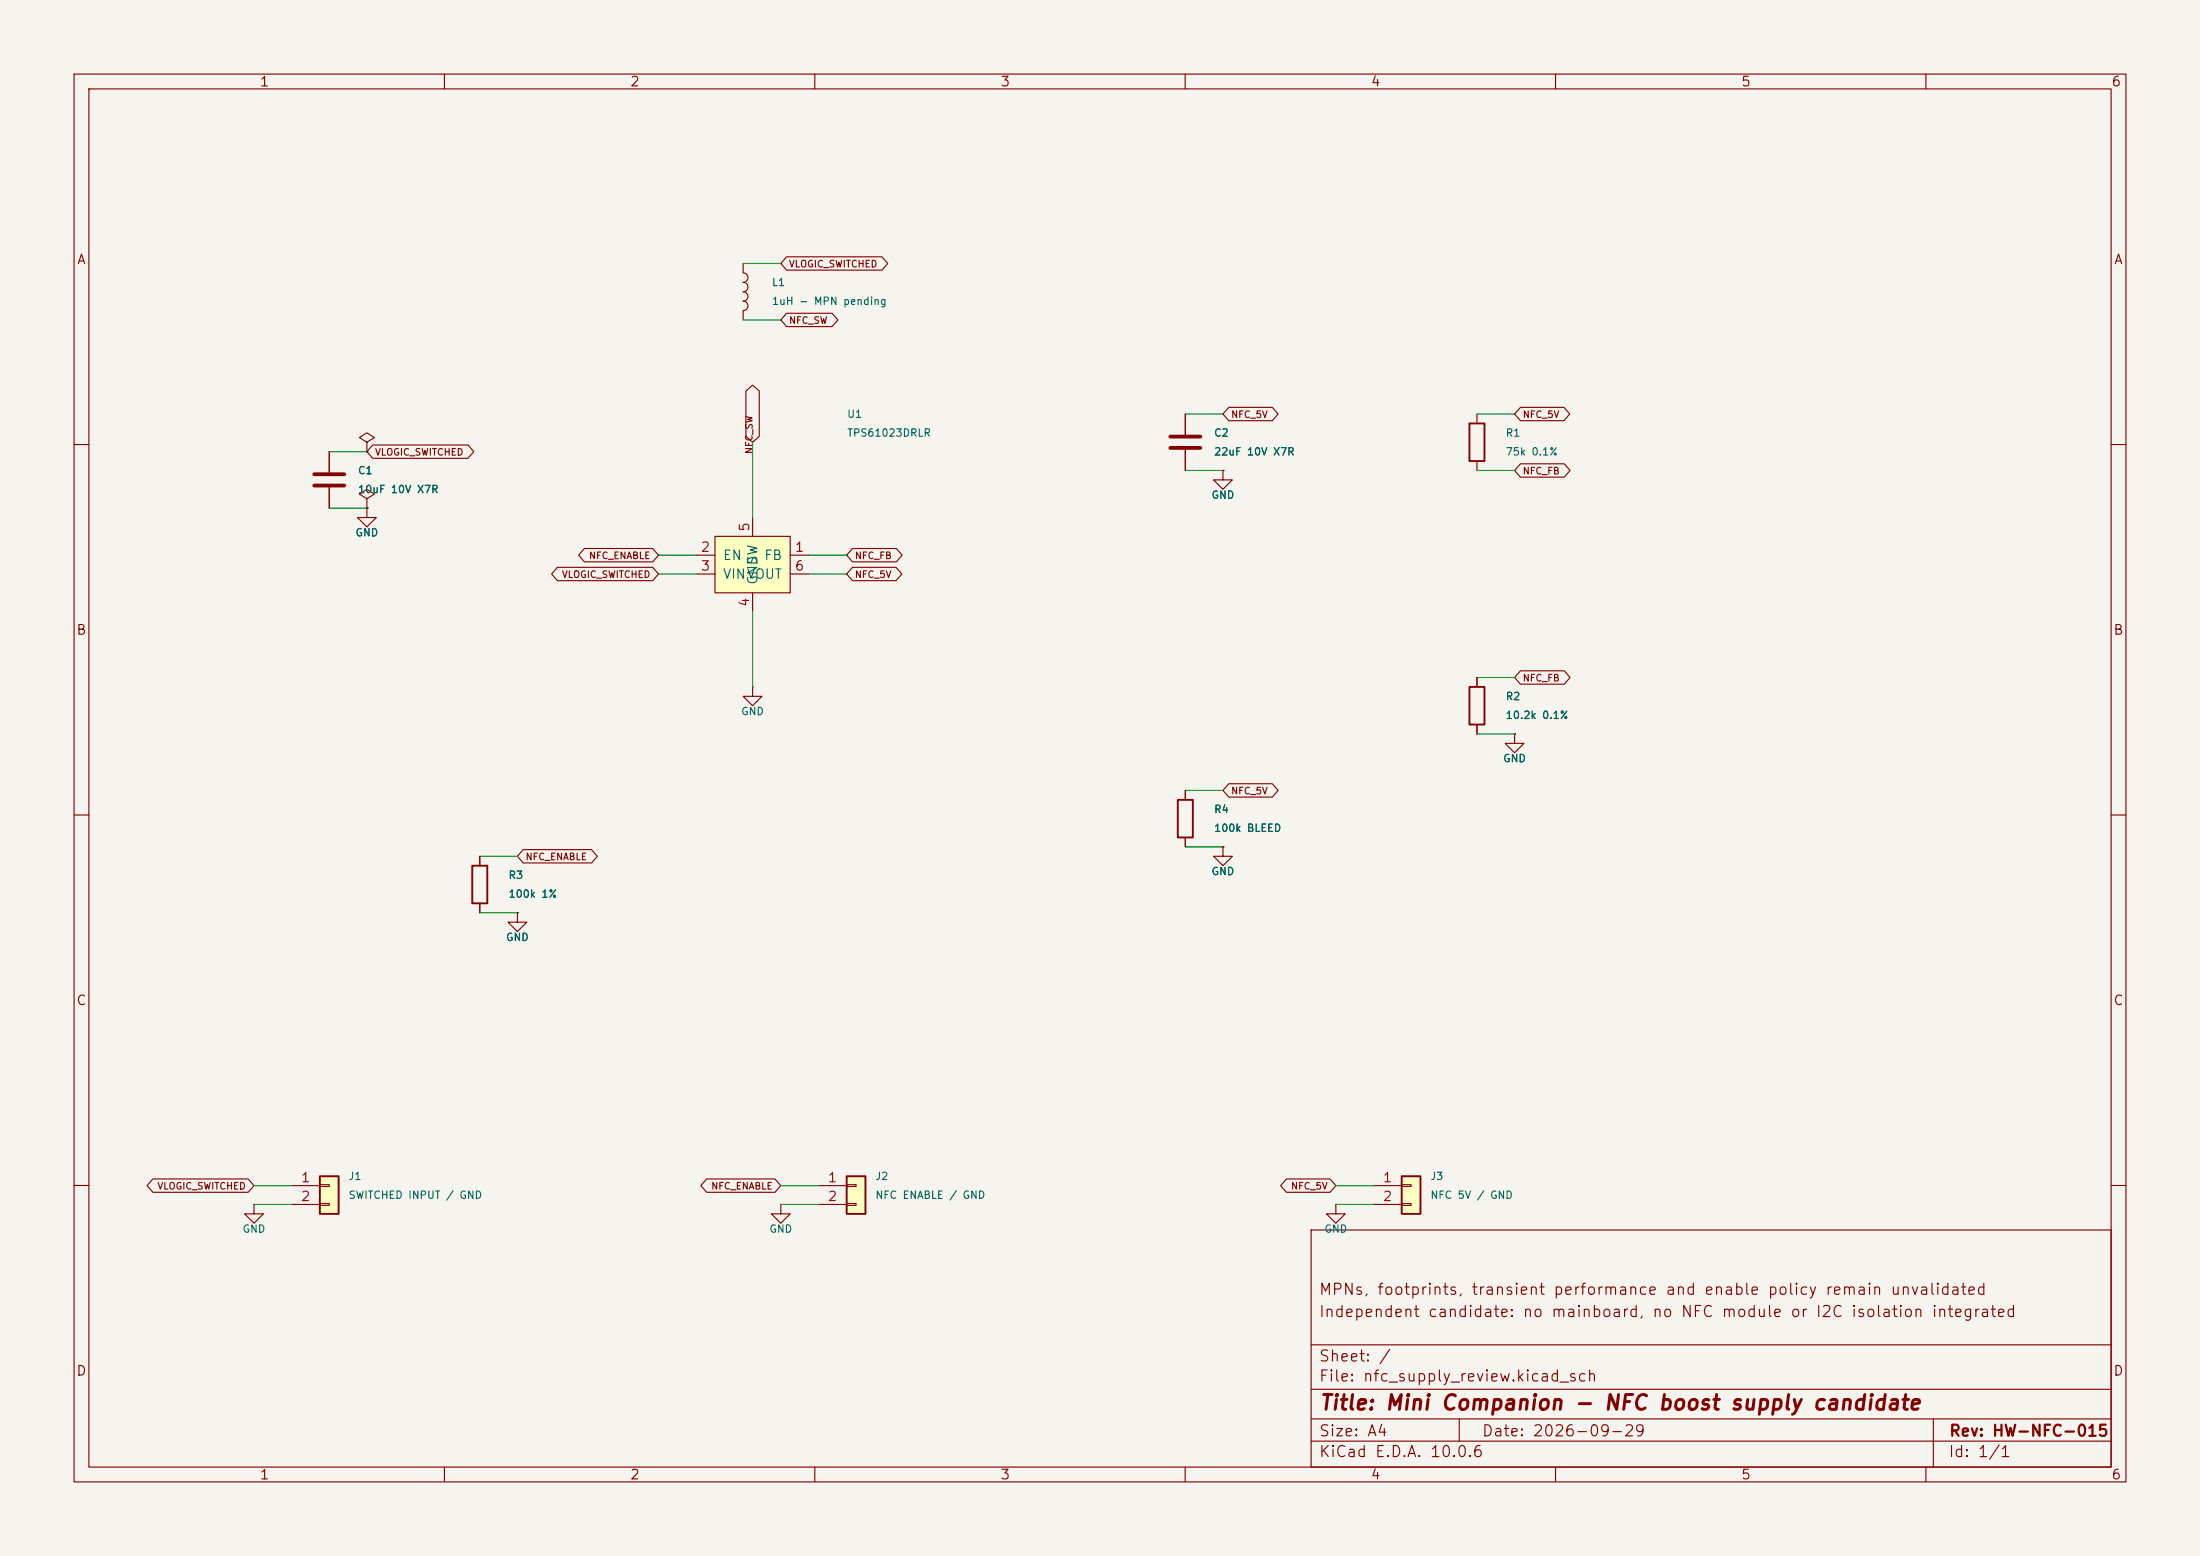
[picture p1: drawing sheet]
<svg xmlns="http://www.w3.org/2000/svg" width="297mm" height="210mm" viewBox="0 0 297 210" stroke-linecap="round" stroke-linejoin="round" font-family="sans-serif">
<path d="M0 0h297v210h-297z" fill="#f5f4ef" stroke="#f5f4ef" stroke-width=".14"/>
<g fill="none" stroke="#840000" stroke-width=".15">
<path d="M10 10h277v190h-277zM12 12h273v186h-273zM60 10v2M110 10v2M160 10v2M210 10v2M260 10v2M10 60h2M285 60h2M10 110h2M285 110h2M10 160h2"/>
<path d="M177 166h108v32h-108zM285 160h2M60 198v2M110 198v2M160 198v2M177 194.5h108M177 191.5h108M177 187.5h108M177 181.5h108M197 191.5v3M210 198v2M260 198v2"/>
<path d="M261 191.5v6.5"/>
</g>
<path d="M114.3 158.8h2.5v5h-2.5z" fill="#ffffc2"/>
<path d="M114.3 158.8h2.5v5h-2.5z" fill="none" stroke="#840000" stroke-width=".25"/>
<path d="M49.5 59.7l1-.6-1-.7-1 .7 1 .6v1.3M44.4 61v2.8M44.4 65.8v2.8M49.5 68.6v1.3h1.3l-1.3 1.2-1.2-1.2h1.2M49.5 68.6h.1M49.5 61h.1M114.3 159.9h1.3v.2h-1.3zM110.5 160h3.8M110.5 162.6h3.8M114.3 162.4h1.3v.3h-1.3z" fill="none" stroke="#840000" stroke-width=".15"/>
<path d="M42.4 64h4.1M42.4 65.5h4.1" fill="none" stroke="#840000" stroke-width=".51"/>
<path d="M43.2 158.8h2.5v5h-2.5z" fill="#ffffc2"/>
<path d="M198.4 57.2h2v5h-2zM198.4 92.7h2v5.1h-2zM43.2 158.8h2.5v5h-2.5z" fill="none" stroke="#840000" stroke-width=".25"/>
<g fill="none" stroke="#840000" stroke-width=".15">
<path d="M199.4 55.9v1.3M49.5 67.3l1-.6-1-.7-1 .7 1 .6v1.3M49.5 68.6h.1M165.1 63.5v1.3h1.3l-1.3 1.2-1.3-1.2h1.3M165.1 63.5h.1M199.4 62.2v1.3M199.4 91.4v1.3M199.4 97.8v1.3M165.1 114.3v1.3h1.3l-1.3 1.2-1.3-1.2h1.3M165.1 114.3h.1M43.2 159.9h1.2v.2h-1.2zM34.3 162.6v1.2h1.3l-1.3 1.3-1.3-1.3h1.3"/>
<path d="M34.3 162.6h.1M39.4 160h3.8M39.4 162.6h3.8M43.2 162.4h1.2v.3h-1.2zM105.4 162.6v1.2h1.3l-1.3 1.3-1.3-1.3h1.3M105.4 162.6h.1"/>
</g>
<path d="M189.2 158.8h2.6v5h-2.6z" fill="#ffffc2"/>
<path d="M63.8 116.8h2v5.1h-2zM159 108h2v5h-2zM189.2 158.8h2.6v5h-2.6z" fill="none" stroke="#840000" stroke-width=".25"/>
<g fill="none" stroke="#840000" stroke-width=".15">
<path d="M101.6 92.7v1.3h1.3l-1.3 1.3-1.3-1.3h1.3M101.6 92.7h.1M204.5 99.1v1.2h1.2l-1.2 1.3-1.3-1.3h1.3M204.5 99.1h.1M64.8 115.6v1.2M160 106.7v1.3M160 113v1.3M64.8 121.9v1.3M69.8 123.2v1.3h1.3l-1.3 1.2-1.2-1.2h1.2M69.8 123.2h.1M189.2 159.9h1.3v.2h-1.3zM180.3 162.6v1.2h1.3l-1.3 1.3-1.2-1.3h1.2"/>
<path d="M180.3 162.6h.1M185.4 160h3.8M185.4 162.6h3.8M189.2 162.4h1.3v.3h-1.3z"/>
</g>
<path d="M96.5 72.4h10.2v7.6h-10.2z" fill="#ffffc2"/>
<g fill="none" stroke="#840000" stroke-width=".15">
<path d="M100.3 35.6v1.2a.64 .64 0 0 1 .7 .7 .64 .64 0 0 1-.7 .6 .64 .64 0 0 1 .7 .6 .64 .64 0 0 1-.7 .7 .64 .64 0 0 1 .7 .6 .64 .64 0 0 1-.7 .6 .64 .64 0 0 1 .7 .7 .64 .64 0 0 1-.7 .6v1.3M106.2 34.7h12.9l.7 .9-.7 .9h-12.9l-.8-.9zM100.7 52.8l.9-.8 .9 .8v6.1l-.9 .8-.9-.8zM106.2 42.3h6.1l.8 .9-.8 .9h-6.1l-.8-.9zM160 55.9v2.8M165.9 55h5.9l.7 .9-.7 .9h-5.9l-.8-.9zM205.3 55h5.8l.8 .9-.8 .9h-5.8l-.8-.9zM44.4 61v2.8M44.4 65.8v2.8M49.5 68.6h.1M49.5 61h.1M50.3 60.1h12.9l.8 .9-.8 .9h-12.9l-.8-.9z"/>
<path d="M75.3 76.6h12.8l.8 .9-.8 .9h-12.8l-.8-.9zM78.9 74h9.2l.8 .9-.8 .9h-9.2l-.8-.9zM94 74.9h2.5M94 77.5h2.5M96.5 72.4h10.2v7.6h-10.2zM101.6 69.9v2.5M106.7 74.9h2.5M106.7 77.5h2.5M115.1 76.6h5.9l.7 .9-.7 .9h-5.9l-.8-.9zM115.1 74h5.9l.8 .9-.8 .9h-5.9l-.8-.9zM160 60.7v2.8M165.1 63.5h.1"/>
<path d="M205.3 62.6h5.9l.8 .9-.8 .9h-5.9l-.8-.9zM101.6 80v2.6M199.4 91.4v1.3M199.4 97.8v1.3M204.5 99.1h.1M205.3 90.5h5.9l.8 .9-.8 .9h-5.9l-.8-.9zM64.8 115.6v1.2M70.6 114.7h9.3l.7 .9-.7 .9h-9.3l-.8-.9zM160 106.7v1.3M160 113v1.3M165.1 114.3h.1M165.9 105.8h5.9l.7 .9-.7 .9h-5.9l-.8-.9z"/>
<path d="M64.8 121.9v1.3M69.8 123.2h.1M20.6 159.1h12.9l.8 .9-.8 .9h-12.9l-.7-.9zM95.4 159.1h9.2l.8 .9-.8 .9h-9.2l-.8-.9zM173.7 159.1h5.9l.7 .9-.7 .9h-5.9l-.8-.9z"/>
</g>
<path d="M158 58.9h4.1M158 60.5h4.1" fill="none" stroke="#840000" stroke-width=".51"/>
<g fill="none" stroke="#009600" stroke-width=".15">
<path d="M100.3 35.6h5.1M100.3 43.2h5.1M101.6 59.7v10.2M160 55.9h5.1M199.4 55.9h5.1M44.4 68.6h5.1M44.4 61h5.1M88.9 74.9h5.1M88.9 77.5h5.1M109.2 74.9h5.1M109.2 77.5h5.1M160 63.5h5.1"/>
<path d="M199.4 63.5h5.1M101.6 82.6v10.1M199.4 91.4h5.1M199.4 99.1h5.1M64.8 115.6h5M160 114.3h5.1M160 106.7h5.1M64.8 123.2h5M34.3 162.6h5.1M34.3 160h5.1M105.4 162.6h5.1M105.4 160h5.1"/>
<path d="M180.3 162.6h5.1M180.3 160h5.1"/>
</g>
<text font-size="2" fill="#840000" x="178" y="190.8">Title: Mini Companion - NFC boost supply candidate</text>
<g font-size="1.5" fill="#840000">
<text x="178" y="178.1">Independent candidate: no mainboard, no NFC module or I2C isolation integrated</text>
<text x="178" y="175.1">MPNs, footprints, transient performance and enable policy remain unvalidated</text>
<text x="178" y="184.1">Sheet: /</text>
<text x="178" y="186.8">File: nfc_supply_review.kicad_sch</text>
<text x="178" y="197">KiCad E.D.A. 10.0.6</text>
<text x="178" y="194.2">Size: A4</text>
<text x="200" y="194.2">Date: 2026-09-29</text>
<text x="263" y="197">Id: 1/1</text>
<text x="263" y="194.2">Rev: HW-NFC-015</text>
</g>
<g font-size="1.3" fill="#840000">
<text x="35" y="12">1</text>
<text x="85" y="12">2</text>
<text x="135" y="12">3</text>
<text x="185" y="12">4</text>
<text x="235" y="12">5</text>
<text x="285" y="12">6</text>
<text x="10.3" y="36">A</text>
<text x="285.3" y="36">A</text>
<text x="10.2" y="86">B</text>
<text x="285.2" y="86">B</text>
<text x="10.2" y="136">C</text>
<text x="285.2" y="136">C</text>
<text x="10.2" y="186">D</text>
<text x="285.2" y="186">D</text>
<text x="35" y="200">1</text>
<text x="85" y="200">2</text>
<text x="135" y="200">3</text>
<text x="185" y="200">4</text>
<text x="235" y="200">5</text>
<text x="285" y="200">6</text>
</g>
<g font-size="1.3" fill="#a90000">
<text x="101.5" y="71.9" transform="rotate(-90 101.5 71.9)">5</text>
<text x="94.5" y="74.8">2</text>
<text x="94.5" y="77.3">3</text>
<text x="107.2" y="74.8">1</text>
<text x="107.2" y="77.3">6</text>
<text x="101.5" y="82" transform="rotate(-90 101.5 82)">4</text>
<text x="40.5" y="159.9">1</text>
<text x="111.7" y="159.9">1</text>
<text x="186.6" y="159.9">1</text>
<text x="40.5" y="162.4">2</text>
<text x="111.7" y="162.4">2</text>
<text x="186.6" y="162.4">2</text>
</g>
<g font-size="1.3" fill="#006464">
<text x="97.5" y="75.9">EN</text>
<text x="102.6" y="76.3" transform="rotate(-90 102.6 76.3)">SW</text>
<text x="103.1" y="75.9">FB</text>
<text x="97.5" y="78.4">VINVOUT</text>
<text x="102.6" y="79" transform="rotate(-90 102.6 79)">GND</text>
</g>
<g font-size="1" fill="#006464">
<text x="104.1" y="38.9">L1</text>
<text x="104.1" y="41.4">1uH - MPN pending</text>
<text x="114.3" y="56.6">U1</text>
<text x="114.3" y="59.2">TPS61023DRLR</text>
<text x="163.8" y="59.2">C2</text>
<text x="203.2" y="59.2">R1</text>
<text x="48.2" y="64.3">C1</text>
<text x="163.8" y="61.7">22uF 10V X7R</text>
<text x="203.2" y="61.7">75k 0.1%</text>
<text x="48.2" y="66.8">10uF 10V X7R</text>
<text x="163.5" y="67.6">GND</text>
<text x="47.9" y="72.6">GND</text>
<text x="203.2" y="94.7">R2</text>
<text x="100" y="96.8">GND</text>
<text x="203.2" y="97.3">10.2k 0.1%</text>
<text x="202.8" y="103.1">GND</text>
<text x="163.8" y="110">R4</text>
<text x="163.8" y="112.5">100k BLEED</text>
<text x="68.6" y="118.9">R3</text>
<text x="163.5" y="118.4">GND</text>
<text x="68.6" y="121.4">100k 1%</text>
<text x="68.2" y="127.2">GND</text>
<text x="47" y="159.5">J1</text>
<text x="118.1" y="159.5">J2</text>
<text x="193" y="159.5">J3</text>
<text x="32.7" y="166.6">GND</text>
<text x="47" y="162">SWITCHED INPUT / GND</text>
<text x="103.8" y="166.6">GND</text>
<text x="118.1" y="162">NFC ENABLE / GND</text>
<text x="178.7" y="166.6">GND</text>
<text x="193" y="162">NFC 5V / GND</text>
</g>
<g font-size=".9" fill="#840000">
<text x="106.4" y="36.3">VLOGIC_SWITCHED</text>
<text x="106.4" y="43.9">NFC_SW</text>
<text x="166.1" y="56.6">NFC_5V</text>
<text x="205.5" y="56.6">NFC_5V</text>
<text x="50.6" y="61.7">VLOGIC_SWITCHED</text>
<text x="101.8" y="61.4" transform="rotate(-90 101.8 61.4)">NFC_SW</text>
<text x="205.5" y="64.2">NFC_FB</text>
<text x="79.4" y="75.7">NFC_ENABLE</text>
<text x="115.3" y="75.7">NFC_FB</text>
<text x="75.8" y="78.2">VLOGIC_SWITCHED</text>
<text x="115.3" y="78.2">NFC_5V</text>
<text x="205.5" y="92.2">NFC_FB</text>
<text x="166.1" y="107.4">NFC_5V</text>
<text x="70.9" y="116.3">NFC_ENABLE</text>
<text x="21.2" y="160.8">VLOGIC_SWITCHED</text>
<text x="95.9" y="160.8">NFC_ENABLE</text>
<text x="174.2" y="160.8">NFC_5V</text>
</g>
</svg>
